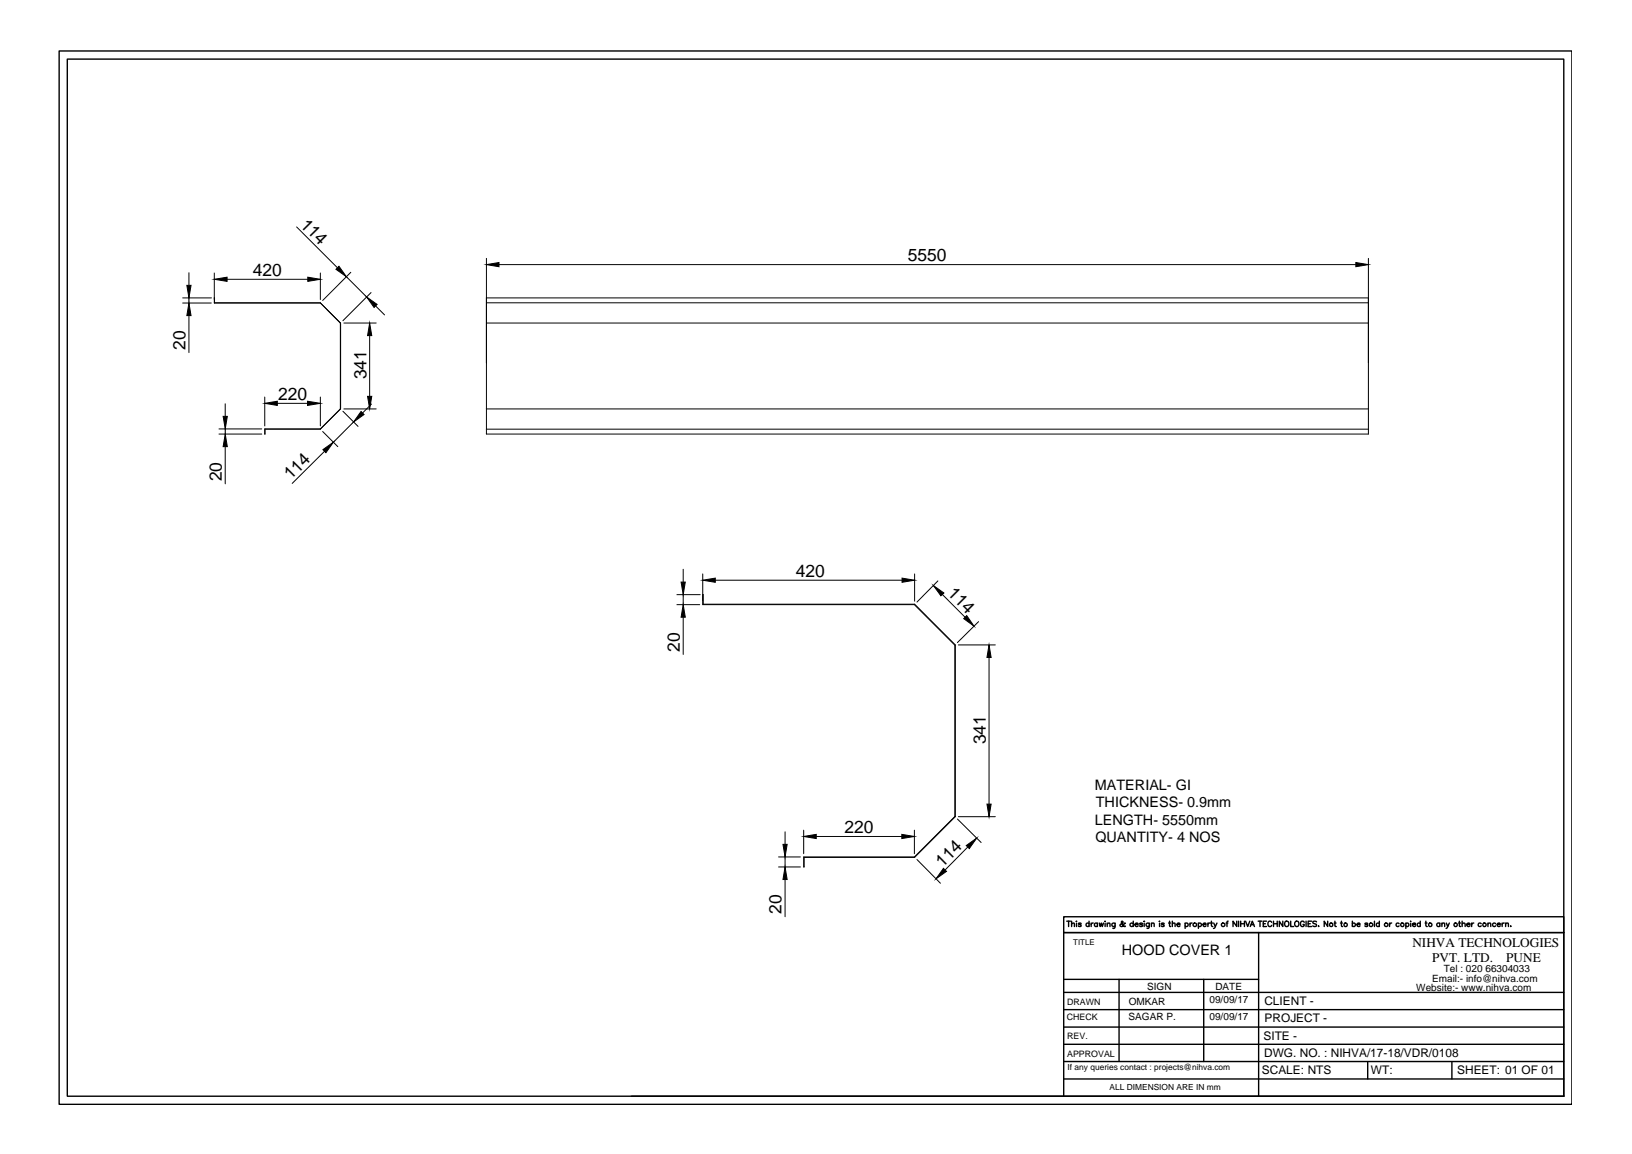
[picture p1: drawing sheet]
<svg xmlns="http://www.w3.org/2000/svg" width="297mm" height="210mm" viewBox="0 0 297 210" stroke-linecap="round" stroke-linejoin="round" font-family="sans-serif">
<!-- layer: 0 -->
<g fill="none" stroke="#000" stroke-width=".18">
<path d="M33.2 55.1h5.3M33.2 54.2h5.3M34.4 49.6v2.3M34.4 54.2v.9M34.4 57.4v6.7M39 49.7v5.4h19.3l3.6 3.7v15.6l-3.6 3.6h-10.1v1v-.9h10.1l3.7-3.7v-15.6l-3.7-3.7h-19.3v-.9M41.3 50.8h14.7M54 41.3l7.4 7.4M58.3 49.7v4.8M62.6 58.8h5.9M63 50.3l3.7 3.7M63.9 49.5l-5.2 5.2"/>
<path d="M67.5 53.2l-5.1 5.1M68.3 55.6l1.7 1.7M88.5 55.1h160.6M88.5 54.2h160.6M88.5 47v32h160.6v-32M88.5 58.8h160.6M90.8 48.1h156M39.8 78h7.8M39.8 79h7.8M41 73.4v2.3M41 78v1M48.2 72.2v5.3"/>
<path d="M50.5 73.4h5.5M58.3 72.2v5.3M58.7 78.5l2.8 2.7M62.4 74.8l2.8 2.8M62.6 74.4h5.9M64.4 76.8l-3.7 3.6M67.3 61v11.1M67.6 73.5l-1.6 1.6M88.5 78.1h160.6M88.5 74.4h160.6M41 81.2v6.8M59.1 82.1l-5.9 5.8"/>
<path d="M123.2 110h4.2M123.2 108.2h4.2M124.3 103.5v2.4M124.3 108.2v1.8M124.3 112.3v6.7M127.9 104.4v5.6h38.5l7.4 7.3v31.2l-7.4 7.4h-20.1v1.8l.1-1.7h20.1l7.4-7.5v-31.2l-7.4-7.4h-38.5l-.1-1.7M130.2 105.5h34M166.5 104.4v4.9M170.7 105.7l-3.8 3.8M171.5 108.1l4.2 4.2M174.4 117.3h6.8M178.1 113.1l-3.8 3.8"/>
<path d="M180 119.6v26.7M141.7 155.9h4M141.7 157.7h4M142.9 151.3v2.3M142.9 155.9v1.8M142.9 160v6.8M146.3 151v4.3M148.6 152.1h15.5M166.4 151v4.3M166.9 156.3l4.3 4.4M174.3 149l4.3 4.2M174.4 148.5h6.8"/>
<path d="M176.1 154.1l-4.1 4.1"/>
</g>
<g fill="#000" stroke="#000" stroke-width=".18">
<path d="M34 51.9h.8l-.4 2.3zM34.4 55.1l.4 2.3h-.8zM39 50.8l2.3-.4v.8zM56 50.4l2.3 .4-2.3 .4zM61.1 49l.6-.6 1.3 1.9zM66.7 54l1.9 1.4-.5 .5zM88.5 48.1l2.3-.3v.7zM246.8 47.8l2.3 .3-2.3 .4zM40.6 75.7h.8l-.4 2.3zM48.2 73.4l2.3-.4v.7zM56 73l2.3 .4-2.3 .3zM65.7 74.8l.6 .6-1.9 1.4z"/>
<path d="M67.3 58.8l.4 2.2h-.8zM66.9 72.1h.8l-.4 2.3zM41 79l.4 2.2h-.8zM58.8 81.8l1.9-1.4-1.4 1.9zM124 105.9h.7l-.4 2.3zM124.3 110l.4 2.3h-.7zM127.9 105.5l2.3-.3v.7zM164.2 105.2l2.3 .3-2.3 .4zM169.9 106.5l1.9 1.4-.5 .5zM175.4 112.5l.6-.5 1.3 1.9zM180 117.3l.4 2.3h-.8zM142.5 153.6h.8l-.4 2.3z"/>
<path d="M142.9 157.7l.4 2.3h-.8zM146.3 152.1l2.3-.3v.7zM164.1 151.8l2.3 .3-2.3 .4zM171.7 157.9l.6 .6-1.9 1.4zM175.9 153.8l1.9-1.4-1.4 1.9zM179.6 146.3h.8l-.4 2.2z"/>
</g>
<g fill="none" stroke="#000" stroke-width=".25">
<path d="M10.8 9.3h275.3v191.6h-275.3zM12.2 10.8h272.4v188.6h-272.4zM193.6 178.1h35.5M194.2 167.6h.6M194.5 167.6v.9M195 168.1l.3-.2h.2l.1 .6M195 167.6v.9M195.9 167.6h.1M195.9 167.9v.6M196.8 168l-.2-.1h-.3v.2l.4 .1 .1 .2-.2 .1-.3-.1M198.2 168a.31 .31 0 0 0-.4 0 .31 .31 0 0 0 0 .4 .31 .31 0 0 0 .4 0M198.2 167.6v.9"/>
<path d="M198.6 167.9v.6M199 167.9l-.4 .2M199.7 168a.31 .31 0 0 0-.4 0 .31 .31 0 0 0 0 .4 .31 .31 0 0 0 .4 0M199.7 167.9v.6M200.1 167.9l.2 .6 .2-.6 .1 .6 .2-.6M201.1 167.6h.1M201.1 167.9v.6M201.5 168.1l.3-.2h.2v.6M201.5 167.9v.6M203 167.9v.7l-.2 .2h-.3M203 168a.33 .33 0 0 0-.5 0 .33 .33 0 0 0 0 .5 .33 .33 0 0 0 .5-.1M203.7 178.1v15"/>
<path d="M204.8 168l-.1-.1a.57 .57 0 0 1-.8 .5v-.3l.5-.2v-.2l-.2-.1-.1 .1 .1 .4 .4 .4 .2-.1M206.3 168a.33 .33 0 0 0-.5 0 .33 .33 0 0 0 0 .5 .33 .33 0 0 0 .5-.1M206.3 167.6v.9M206.6 168.1h.6a.33 .33 0 0 0-.6-.1 .33 .33 0 0 0 0 .5 .33 .33 0 0 0 .6-.1M208 168l-.3-.1-.3 .1 .5 .3v.2l-.5-.1M208.2 167.6h.1M208.3 167.9v.6M209.2 167.9v.7l-.1 .2h-.3M209.2 168a.33 .33 0 0 0-.5 0 .33 .33 0 0 0 0 .5 .33 .33 0 0 0 .5-.1M209.6 168.1l.2-.2h.2l.1 .6M209.6 167.9v.6M211 167.6h.1"/>
<path d="M211 167.9v.6M211.9 168l-.2-.1-.4 .1 .6 .3v.2l-.6-.1M212.7 167.9h.3M212.9 167.6v.8l.2 .1M213.4 168.1l.2-.2h.2l.1 .6M213.4 167.6v.9M214.2 168.1h.6a.31 .31 0 0 0-.5-.1 .31 .31 0 0 0 0 .5 .31 .31 0 0 0 .5-.1M215.7 168a.31 .31 0 0 1 .5 0 .31 .31 0 0 1 0 .4 .31 .31 0 0 1-.5 0M215.7 167.9v1M216.6 167.9v.6M217 167.9h-.3l-.1 .2M218.1 168a.31 .31 0 0 1 .5 0 .31 .31 0 0 1 0 .4 .31 .31 0 0 1-.5 0"/>
<path d="M218.1 167.9v1M219 168.1h.5a.31 .31 0 0 0-.4-.1 .31 .31 0 0 0 0 .5 .31 .31 0 0 0 .4-.1M219.1 178.1v15M219.9 167.9v.6M220.2 167.9h-.2l-.1 .2M220.4 167.9h.3M220.5 167.6v.8l.2 .1M220.9 167.9l.3 .6 .3-.6M221.2 168.5l-.3 .4M223.2 167.9h.3M223.5 167.6l-.2 .1v.8M225.1 167.6v.9l-.7-.9v.9"/>
<path d="M225.4 167.6v.9M225.8 167.6v.9M225.8 168h.7M226.5 167.6v.9M226.7 167.6l.4 .9 .4-.9M227.6 168.5l.3-.9 .4 .9M227.7 168.2h.5M229 167.6h.7M229.1 169.6v29.8M229.3 167.6v.9M229.9 168h.4M230.5 167.6h-.6v.9h.6"/>
<path d="M231.5 167.8l-.1-.1a.42 .42 0 0 0-.6 .3 .42 .42 0 0 0 .6 .4l.1-.1M231.8 168h.7M231.8 167.6v.9M232.5 167.6v.9M233.5 167.6v.9l-.7-.9v.9M234.9 167.6v.9h.6M237.4 167.8l-.1-.1a.46 .46 0 0 0-.7 .3 .46 .46 0 0 0 .6 .5l.2-.2v-.2h-.2M237.7 167.6v.9M238.1 168h.4M238.7 167.6h-.6v.9h.6M239.6 167.7l-.2-.1-.5 .1 .1 .2 .5 .2 .1 .2-.2 .2-.5-.1M240 168.4h.1"/>
<path d="M241.7 167.6v.9l-.7-.9v.9M242.8 167.9h.4M243 167.6v.8l.2 .1M244 167.9h.3M244.2 167.6v.8l.2 .1M246.1 168a.31 .31 0 0 1 .5 0 .31 .31 0 0 1 0 .4 .31 .31 0 0 1-.5 0M246.1 167.6v.9M247 168.1h.5a.33 .33 0 0 0-.5-.1 .33 .33 0 0 0 0 .5 .33 .33 0 0 0 .5-.1M248.9 168l-.1-.1h-.3v.2l.3 .1 .1 .2-.1 .1-.4-.1M250.2 167.6v.9M251.1 168a.31 .31 0 0 0-.5 0 .31 .31 0 0 0 0 .4 .31 .31 0 0 0 .5 0M251.1 167.6v.9"/>
<path d="M252.9 167.9v.6M253.3 167.9l-.4 .2M254.6 168a.31 .31 0 0 0-.4 0 .31 .31 0 0 0 0 .4 .31 .31 0 0 0 .4 0M255.9 168a.31 .31 0 0 1 .4 0 .31 .31 0 0 1 0 .4 .31 .31 0 0 1-.4 0M255.9 167.9v1M256.7 167.6h.1M256.8 167.9v.6M257.1 168.1h.6a.33 .33 0 0 0-.5-.1 .33 .33 0 0 0 0 .5 .33 .33 0 0 0 .5-.1M258.5 168a.31 .31 0 0 0-.5 0 .31 .31 0 0 0 0 .4 .31 .31 0 0 0 .5 0M258.5 167.6v.9M259.4 167.9h.3M259.5 167.6v.8l.3 .1"/>
<path d="M262.1 168a.31 .31 0 0 0-.5 0 .31 .31 0 0 0 0 .4 .31 .31 0 0 0 .5 0M262.1 167.9v.6M262.4 168.1l.3-.2h.2v.6M262.4 167.9v.6M263.2 167.9l.3 .6 .3-.6M263.5 168.5l-.3 .4M265.5 167.9h.3M265.6 167.6v.8l.3 .1M266.1 168.1l.3-.2h.2l.1 .6M266.1 167.6v.9M267 168.1h.6a.32 .32 0 0 0-.5-.2 .32 .32 0 0 0-.1 .5 .32 .32 0 0 0 .4 .1l.2-.1M267.9 167.9v.6"/>
<path d="M268.2 167.9l-.3 .2M269.6 168a.31 .31 0 0 0-.5 0 .31 .31 0 0 0 0 .4 .31 .31 0 0 0 .5 0M270.8 168.1l.3-.2h.2v.6M270.8 167.9v.6M272.2 168a.31 .31 0 0 0-.4 0 .31 .31 0 0 0 0 .4 .31 .31 0 0 0 .4 0M272.5 168.1h.6a.33 .33 0 0 0-.5-.1 .33 .33 0 0 0 0 .5 .33 .33 0 0 0 .5-.1M273.4 167.9v.6M273.8 167.9l-.4 .2M274 168.1l.2-.2h.3v.6M274 167.9v.6M275 168.4h.1M114.9 199.4h169.7"/>
<path d="M193.6 199.4v-29.8h91h-91v-2.8h91v32.6M193.6 189.9h91M193.6 186.8h91M193.6 183.6h91M193.6 180.5h91M193.6 193.1h91M193.6 196.3h91M248.9 193.1v3.2M264.3 193.1v3.2"/>
<circle cx="217.5" cy="168.2" r=".32"/>
<circle cx="222.6" cy="168.2" r=".33"/>
<circle cx="234.2" cy="168" r=".46"/>
<circle cx="236" cy="168" r=".46"/>
<circle cx="242.3" cy="168.2" r=".32"/>
<circle cx="244.9" cy="168.2" r=".32"/>
<circle cx="249.5" cy="168.2" r=".32"/>
<circle cx="252.3" cy="168.2" r=".33"/>
<circle cx="255.2" cy="168.2" r=".32"/>
<circle cx="260.3" cy="168.2" r=".32"/>
<circle cx="264.9" cy="168.2" r=".32"/>
<circle cx="270.2" cy="168.2" r=".32"/>
</g>
<g font-size="3.2">
<text x="54.5" y="41" transform="rotate(45 54.5 41)">114</text>
<text x="165.2" y="47.5">5550</text>
<text x="46" y="50.2">420</text>
<text x="33.8" y="63.7" transform="rotate(-90 33.8 63.7)">20</text>
<text x="66.7" y="69" transform="rotate(-90 66.7 69)">341</text>
<text x="50.6" y="72.7">220</text>
<text x="40.4" y="87.5" transform="rotate(-90 40.4 87.5)">20</text>
<text x="52.9" y="87.4" transform="rotate(-45 52.9 87.4)">114</text>
<text x="144.8" y="104.9">420</text>
<text x="172.4" y="108.1" transform="rotate(45 172.4 108.1)">114</text>
<text x="123.8" y="118.6" transform="rotate(-90 123.8 118.6)">20</text>
<text x="179.4" y="135.4" transform="rotate(-90 179.4 135.4)">341</text>
<text x="153.7" y="151.5">220</text>
<text x="171.5" y="157.9" transform="rotate(-45 171.5 157.9)">114</text>
<text x="142.3" y="166.3" transform="rotate(-90 142.3 166.3)">20</text>
</g>
<g font-size="2.6">
<text x="199.3" y="143.7">MATERIAL- GI</text>
<text x="199.4" y="146.9">THICKNESS- 0.9mm</text>
<text x="199.3" y="150">LENGTH- 5550mm</text>
<text x="199.4" y="153.2">QUANTITY- 4 NOS</text>
<text x="204.2" y="173.8">HOOD COVER 1</text>
</g>
<g font-size="2.4">
<text x="257.1" y="172.2">NIHVA TECHNOLOGIES</text>
<text x="260.7" y="174.9">PVT. LTD.</text>
<text x="274.2" y="174.9">PUNE</text>
</g>
<g font-size="2.2">
<text x="230.1" y="182.9">CLIENT -</text>
<text x="230.2" y="186">PROJECT -</text>
<text x="230" y="189.1">SITE -</text>
<text x="229.7" y="195.4">SCALE: NTS</text>
<text x="230.1" y="192.3">DWG. NO. : NIHVA/17-18/VDR/0108</text>
<text x="249.5" y="195.4">WT:</text>
<text x="265.2" y="195.4">SHEET: 01 OF 01</text>
</g>
<g font-size="1.8">
<text x="260.7" y="178.6">Email:- info@nihva.com</text>
<text x="262.8" y="176.8">Tel : 020 66304033</text>
<text x="205.4" y="185.5">SAGAR P.</text>
<text x="205.5" y="182.8">OMKAR</text>
<text x="208.8" y="180">SIGN</text>
<text x="220.1" y="182.4">09/09/17</text>
<text x="220.1" y="185.5">09/09/17</text>
<text x="221.2" y="180">DATE</text>
<text x="257.8" y="180.3">Website:- www.nihva.com</text>
</g>
<g font-size="1.6">
<text x="194.2" y="185.5">CHECK</text>
<text x="194.2" y="182.8">DRAWN</text>
<text x="194.2" y="189.1">REV.</text>
<text x="194.2" y="192.2">APPROVAL</text>
</g>
<g font-size="1.5">
<text x="194.3" y="194.7">If any queries contact : projects@nihva.com</text>
<text x="201.9" y="198.3">ALL DIMENSION ARE IN mm</text>
</g>
<text font-size="1.4" x="195.3" y="171.8">TITLE</text>
</svg>
